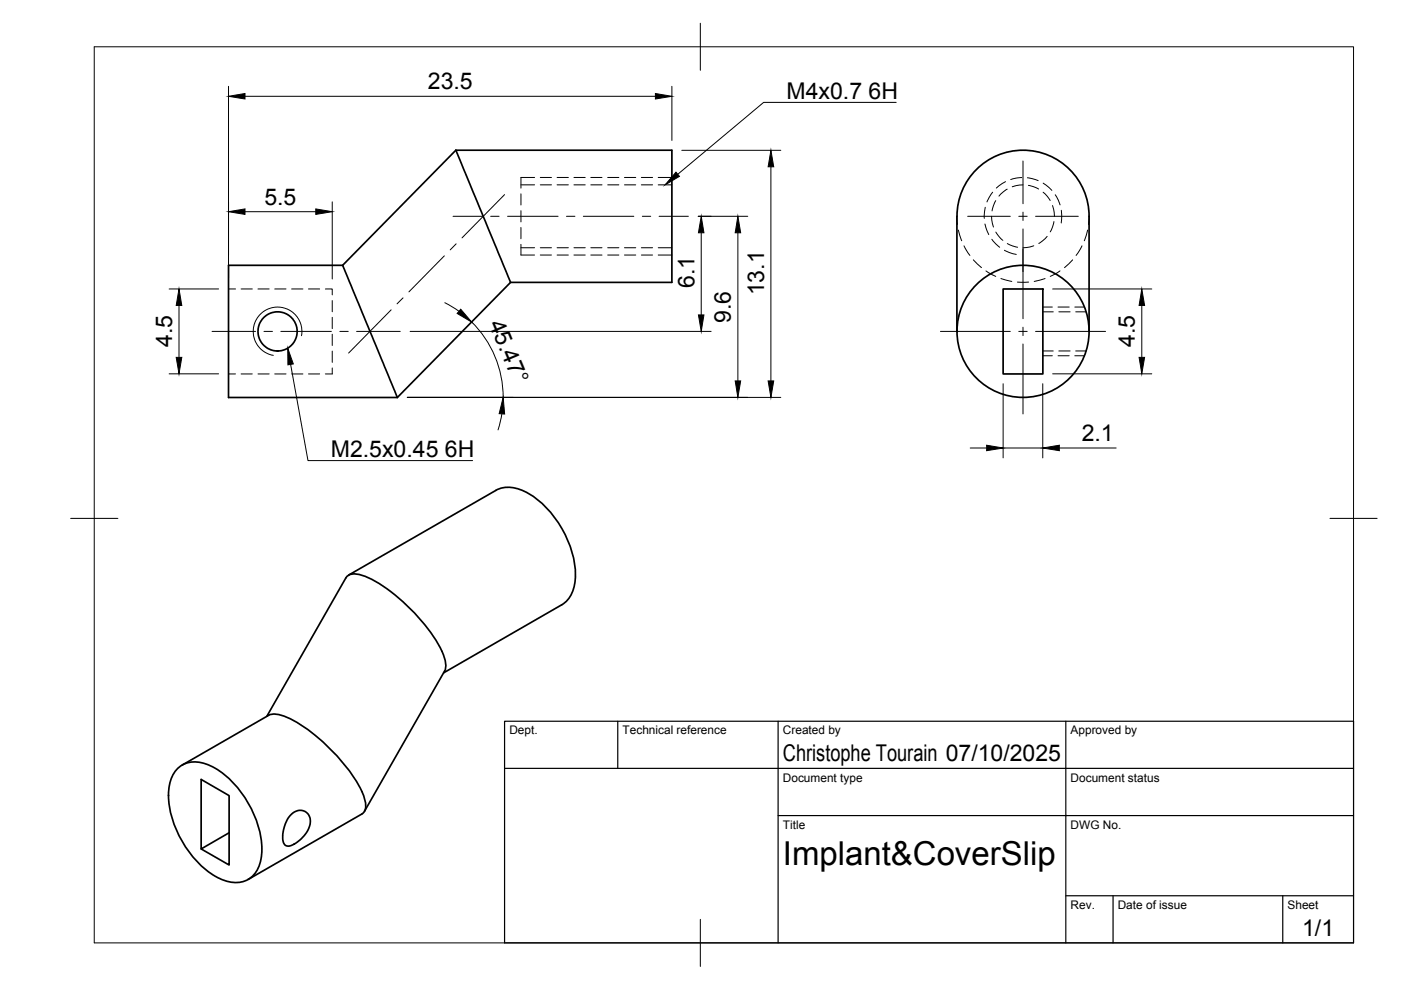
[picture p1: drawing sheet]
<svg xmlns="http://www.w3.org/2000/svg" width="297mm" height="210mm" viewBox="0 0 297 210" stroke-linecap="round" stroke-linejoin="round" font-family="sans-serif">
<!-- layer: Hidden -->
<g fill="none" stroke="#000" stroke-width=".21">
<path d="M110.4 37.6v2.3M110.4 39.2h2.9M114.6 39.2h2.3M118.1 39.2h2.4M121.7 39.2h2.4M125.3 39.2h2.3M128.8 39.2h2.4M132.4 39.2h2.4M136 39.2h2.4M139.6 39.2h2.9M216.9 39.2l-2.3 .4M218 39.3l2.2 .8"/>
<path d="M110.4 51.8v2.3M110.4 48.2v2.4M110.4 44.7v2.3M110.4 41.1v2.4M110.4 52.5h2.9M114.6 52.5h2.3M118.1 52.5h2.4M121.7 52.5h2.4M125.3 52.5h2.3M128.8 52.5h2.4M132.4 52.5h2.4M136 52.5h2.4"/>
<path d="M139.6 52.5h2.9M202.9 45.9l.1 1.7M203.2 48.8l.7 2.2M204.4 52.1l1.2 2.1M206.4 55.1l1.7 1.6M209 57.4l2.1 1.2M210.2 45.9l.4 2.2M211.1 42.5l-.8 2.2M211.1 49.2l1.5 1.8M212.2 59l2.3 .7M213.6 40.1l-1.8 1.5M213.6 51.6l2.2 .8"/>
<path d="M215.7 59.8h2.4M219.2 52.1l-2.3 .4M221.2 40.8l.9 .9 .6 .8M221.6 59l-2.3 .7M222 50.1l-1.8 1.5M223.2 43.6l.4 2.3M223.5 47l-.8 2.2M224.7 57.4l-2 1.2M227.4 55.1l-1.7 1.6M229.4 52.1l-1.2 2.1M230.6 48.8l-.7 2.2M230.9 45.9l-.1 1.7"/>
<path d="M48.5 79.3h1.4M48.5 61.3h1.4M51.1 79.3h2.4M51.1 61.3h2.4M54.7 79.3h2.4M54.7 61.3h2.4M58.3 79.3h2.3M58.3 61.3h2.3M61.8 79.3h2.4M61.8 61.3h2.4M65.4 79.3h2.4M65.4 61.3h2.4"/>
<path d="M69 61.3h1.4v1.2M70.4 78v1.3h-1.4M70.4 63.7v2.4M70.4 67.3v2.4M70.4 70.9v2.4M70.4 74.4v2.4M221.1 66.1h2.2M221.1 74.4h2.2M224.5 66.1h2.4M224.5 74.4h2.4M228.1 66.1h2.2M228.1 74.4h2.2"/>
</g>
<!-- layer: Visible -->
<g fill="none" stroke="#000" stroke-width=".36">
<path d="M96.6 31.8l11.6 28.1M96.6 31.8h45.9v28.1h-34.3M96.6 31.8l-24 24.5M72.6 56.3l11.6 28M72.6 56.3h-24.1v28h35.7M108.2 59.9l-24 24.4M202.9 70.3v-24.4a14 14 0 0 1 14-14.1 14 14 0 0 1 14 14.1v24.4M212.7 61.3h8.4v18h-8.4zM73.9 121.9l31.2-17.9a6.8 6.8 0 0 1 7 .7 21.9 21.9 0 0 1 9.9 17.1 7.2 7.2 0 0 1-2.9 6.4l-25 14.5M56.6 151.9l16.8-29.4a2.01 2.01 0 0 1 2.1-.8 19.1 19.1 0 0 1 8.5 4.6 36 36 0 0 1 10 12.6l.4 1.4a2.98 2.98 0 0 1-.1 2l-17 29.7M56.9 151.7l-18.3 10.5M56.9 151.7a5.3 5.3 0 0 1 4.5 .6 38.3 38.3 0 0 1 15.3 15.5 5.3 5.3 0 0 1 .6 4.1l-.6 .7-24.1 13.9"/>
<path d="M37.5 163.1a5.7 5.7 0 0 1 6.9-.8 20.7 20.7 0 0 1 10.1 12.1 14.3 14.3 0 0 1 .4 9.4 5.2 5.2 0 0 1-6.8 3 17.5 17.5 0 0 1-9.5-8.4 18.2 18.2 0 0 1-2.6-12.4l.4-1.1zM48.6 176.6l-5.9 3.4v-14.7l5.9 3.4v14.7l-5.9-3.4M61.6 172.8a2.33 2.33 0 0 1 3.1-.7 2.33 2.33 0 0 1 .9 3 6.7 6.7 0 0 1-4.5 4.3 1.32 1.32 0 0 1-1.2-1.6l.1-1.4a7 7 0 0 1 1.6-3.6z"/>
<circle cx="58.8" cy="70.3" r="4.1"/>
<circle cx="216.9" cy="70.3" r="14"/>
</g>
<!-- layer: Hidden Narrow -->
<g fill="none" stroke="#000" stroke-width=".21">
<path d="M110.4 37.6h2.9M114.6 37.6h2.3M118.1 37.6h2.4M121.7 37.6h2.4M125.3 37.6h2.3M128.8 37.6h2.4M132.4 37.6h2.4M136 37.6h2.4M139.6 37.6h2.9M213.2 38.5l-2 1.4M216.6 37.6l-2.3 .5M217.8 37.7l2.3 .6"/>
<path d="M221.2 38.8l1.8 1.6M110.4 54.1h2.9M114.6 54.1h2.3M118.1 54.1h2.4M121.7 54.1h2.4M125.3 54.1h2.3M128.8 54.1h2.4M132.4 54.1h2.4M136 54.1h2.4M139.6 54.1h2.9M208.8 47.5l.8 2.2M208.9 44l-.2 2.3"/>
<path d="M210.3 50.7l1.6 1.7M210.5 40.8l-1.2 2M213 53.1l.9 .4 1.6 .4M223.7 41.3l1 2.1M225 44.6v2.7M221.1 65.1h2M221.1 75.4h2M224.3 65.1h2.4M224.3 75.4h2.4M227.9 65.1h2M227.9 75.4h2"/>
</g>
<!-- layer: Visible Narrow -->
<path d="M63.9 71.2l.1-1.7-.3-1.1-.8-1.3-1.4-1.3-1.3-.5-1.5-.2-1.2 .2-1.6 .8-1 .8-.8 1.4-.4 1.4 .1 1.7 .6 1.6 1 1.1 1.3 .9 1.3 .3" fill="none" stroke="#000" stroke-width=".21"/>
<!-- layer: BORDER -->
<path d="M20 9.9h267v190h-267zM148.5 4.9v10M15 109.9h10M282 109.9h10M148.5 194.9v10" fill="none" stroke="#000" stroke-width=".21"/>
<!-- layer: TITLEBLOCK -->
<path d="M107 152.9h180v47h-180zM131 152.9v10M165 152.9v47M226 152.9v47M107 162.9h180M165 172.9h122M226 189.9h61M236 189.9v10M272 189.9v10" fill="none" stroke="#000" stroke-width=".25"/>
<!-- layer: Smart Centers -->
<g fill="none" stroke="#000" stroke-width=".21">
<path d="M216.9 34.1v9.1M94.2 54.2l-7.5 7.7M96.1 45.9h6.2M96.7 51.7l-1.2 1.3M104 45.9h1.8M107 41.3l-9 9.1M107.6 45.9h10.7M120.1 45.9h1.8M123.7 45.9h10.7M136.2 45.9h1.8M139.7 45.9h6.2M205.2 45.9h9"/>
<path d="M216 45.9h1.8M216.9 45v1.8M216.9 48.5v19.1M219.6 45.9h9M45 70.3h9.2M56 70.3h1.8M59.5 70.3h10.8M72.1 70.3h1.7M75.6 70.3h9.3M82.9 65.7l-9 9.2M85.4 63.2l-1.2 1.2M199.4 70.3h14.8"/>
<path d="M216 70.3h1.8M216.9 69.4v1.8M216.9 72.9v14.9M219.6 70.3h14.8"/>
</g>
<!-- layer: FD_Dimensions -->
<g fill="none" stroke="#000" stroke-width=".21">
<path d="M48.5 18.3v40.9M142.5 18.3v11.5M51.9 20.4h87.1M144.5 31.9h21M163.4 35.4v45.4M51.9 44.9h15.1M70.4 42.8v16.4M148 45.9h10.5M148.7 49.4v17.4M156.4 49.4v31.4M35.9 61.3h10.5M35.9 79.3h10.5"/>
<path d="M38 64.8v11M87 70.3h63.8M94.3 64.2l3 1.8M100 68.2a22.5 22.5 0 0 1 6.7 16M223.2 61.3h21M223.2 79.3h21M242.1 64.8v11M86.4 84.3h79.1M106.4 87.7l-.8 3.4M205.7 95h3.5M212.7 81.4v15.7M212.7 95h8.4"/>
<path d="M221.1 81.4v15.7M224.6 95h12"/>
</g>
<g fill="#000" stroke="#000" stroke-width=".21">
<path d="M48.5 20.4l3.4-.6v1.2zM139 19.8l3.5 .6-3.5 .6zM163.4 31.9l.6 3.5h-1.1zM48.5 44.9l3.4-.6v1.2zM67 44.3l3.4 .6-3.4 .6zM148.7 45.9l.5 3.5h-1.1zM156.4 45.9l.6 3.5h-1.1zM38 61.3l.5 3.5h-1.1zM37.4 75.8h1.1l-.5 3.5zM97.7 65.6l2.3 2.7-3.1-1.8zM148.1 66.8h1.1l-.5 3.5zM242.1 61.3l.6 3.5h-1.2z"/>
<path d="M241.5 75.8h1.2l-.6 3.5zM106.7 84.3l.3 3.5-1.2-.1zM155.9 80.8h1.1l-.6 3.5zM162.9 80.8h1.1l-.6 3.5zM209.2 94.4l3.5 .6-3.5 .6zM221.1 95l3.5-.6v1.2z"/>
</g>
<!-- layer: Hole Notes -->
<path d="M143.3 36.5l.8 .9-3.1 1.8zM61 73.8l1.2 3.4-1.2 .2z" fill="#000" stroke="#000" stroke-width=".21"/>
<path d="M190 21.7h-28.1l-18.2 15.2M61.6 77.3l3.7 20.4h34.9" fill="none" stroke="#000" stroke-width=".21"/>
<text font-size="7" x="166" y="183.4">Implant&amp;CoverSlip</text>
<g font-size="4.9">
<text x="90.7" y="19">23.5</text>
<text x="166.8" y="21">M4x0.7</text>
<text x="184.2" y="21">6H</text>
<text x="56" y="43.4">5.5</text>
<text x="147.2" y="61.1" transform="rotate(-90 147.2 61.1)">6.1</text>
<text x="162" y="62.6" transform="rotate(-90 162 62.6)">13.1</text>
<text x="103.6" y="68.6" transform="rotate(67 103.6 68.6)">45.47°</text>
<text x="155" y="68.4" transform="rotate(-90 155 68.4)">9.6</text>
<text x="36.5" y="73.6" transform="rotate(-90 36.5 73.6)">4.5</text>
<text x="240.6" y="73.6" transform="rotate(-90 240.6 73.6)">4.5</text>
<text x="229.3" y="93.6">2.1</text>
<text x="70.1" y="97">M2.5x0.45</text>
<text x="94.3" y="97">6H</text>
<text x="166" y="161.4">Christophe Tourain 07/10/2025</text>
<text x="276.1" y="198.6">1/1</text>
</g>
<g font-size="2.5">
<text x="108" y="155.7">Dept.</text>
<text x="132" y="155.7">Technical reference</text>
<text x="166" y="155.7">Created by</text>
<text x="227" y="155.7">Approved by</text>
<text x="166" y="165.7">Document type</text>
<text x="227" y="165.7">Document status</text>
<text x="166" y="175.7">Title</text>
<text x="227" y="175.7">DWG No.</text>
<text x="227" y="192.7">Rev.</text>
<text x="237" y="192.7">Date of issue</text>
<text x="273" y="192.7">Sheet</text>
</g>
</svg>
